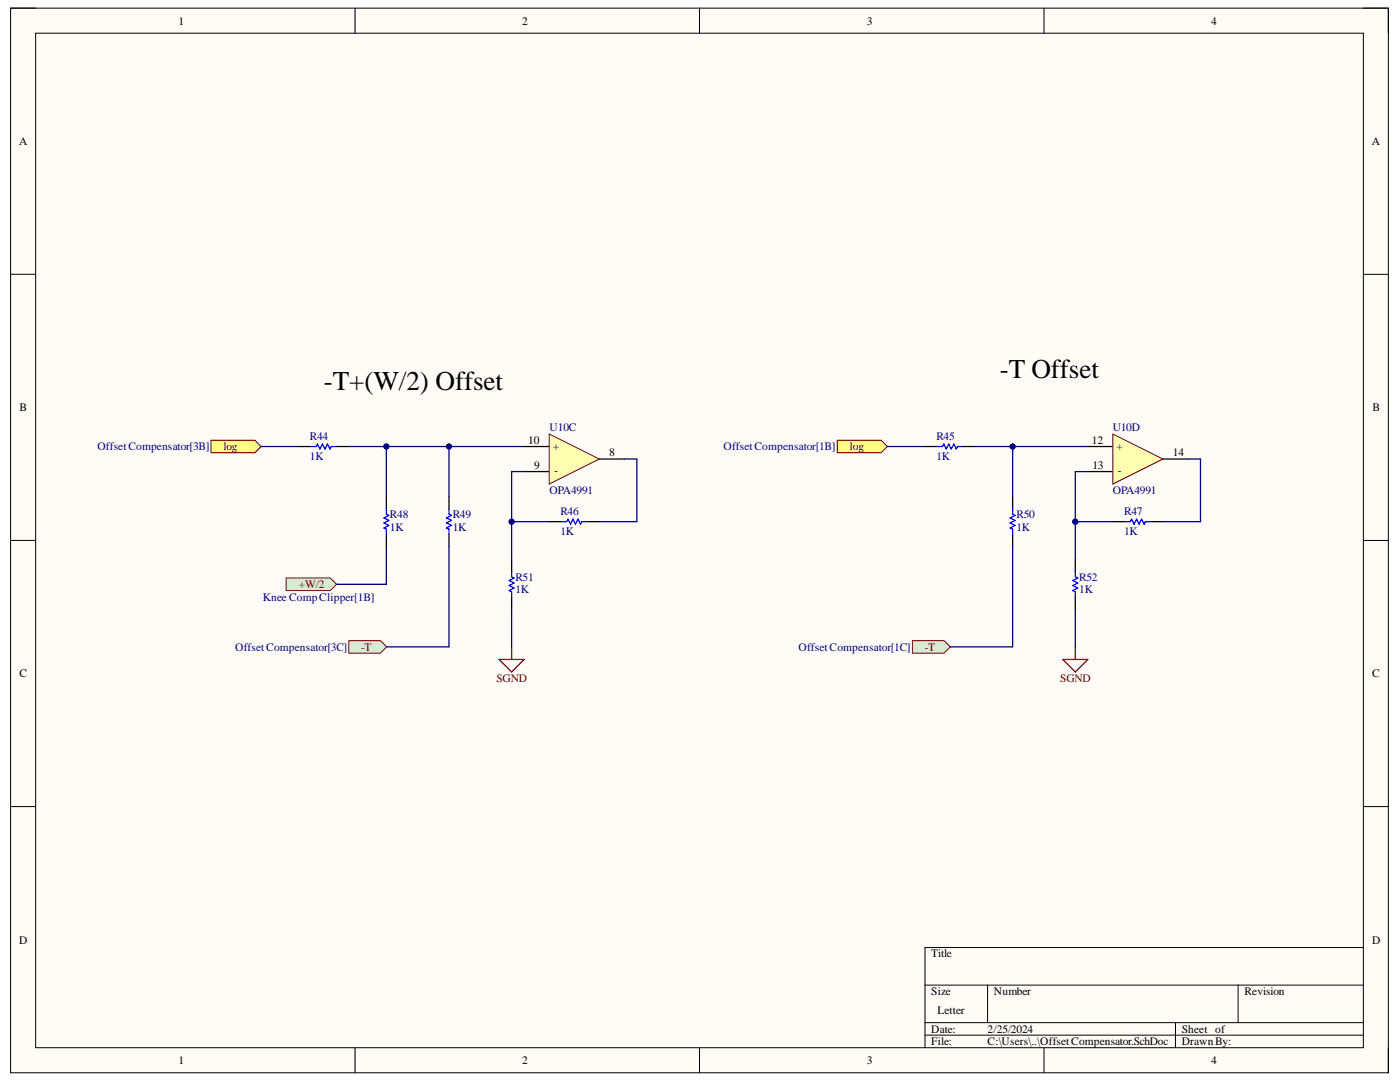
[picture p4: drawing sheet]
<svg xmlns="http://www.w3.org/2000/svg" width="279mm" height="216mm" viewBox="0 0 279 216" stroke-linecap="round" stroke-linejoin="round" font-family="sans-serif">
<path d="M2.1 1.6h275v212.5h-275z" fill-rule="evenodd" fill="#fffcf8"/>
<path d="M2.1 1.6h275v212.5h-275z" fill="none" stroke="#000" stroke-width=".2"/>
<path d="M7.1 6.6h265v202.5h-265z" fill-rule="evenodd" fill="#fffcf8"/>
<g fill="none" stroke="#000" stroke-width=".2">
<path d="M2.1 1.6h5M7.1 6.6h265v202.5h-265zM70.9 1.6v5M139.6 1.6v5M208.3 1.6v5M272.1 1.6h5v5M2.1 54.7h5M272.1 54.7h5M2.1 107.8h5M272.1 107.8h5M2.1 160.9h5M272.1 160.9h5"/>
<path d="M184.6 196.6h87.5M197.1 196.6v7.5M247.1 196.6v7.5M272.1 189.1h-87.5v20M70.9 209.1v5M139.6 209.1v5M184.6 204.1h87.5M184.6 206.6h87.5M208.3 209.1v5M234.6 204.1v5M277.1 209.1v5"/>
</g>
<path d="M59.6 89.1h2.5M67.1 89.1h2.5M89.6 99.1v2.5M89.6 106.6v2.5M102.1 111.6v2.5M102.1 119.1v2.5M109.6 104.1h2.5M117.1 104.1h2.5" fill="none" stroke="#000" stroke-width=".25"/>
<path d="M62.1 89.1h1l.3-.5 .5 1 .5-1 .5 1 .5-1 .5 1 .2-.5h1M89.6 101.6v1l.5 .2-1 .5 1 .5-1 .5 1 .5-1 .5 .5 .3v1M102.1 114.1v1l.5 .2-1 .5 1 .5-1 .5 1 .5-1 .5 .5 .3v1M112.1 104.1h1l.3-.5 .5 1 .5-1 .5 1 .4-1 .6 1 .2-.5h1" fill="none" stroke="#00f" stroke-width=".25"/>
<path d="M99.6 131.6h5l-2.5 2.5zM102.1 129.1v2.5" fill="none" stroke="#800000" stroke-width=".25"/>
<path d="M42.1 87.8h8.8l1.2 1.3-1.2 1.2h-8.8z" fill-rule="evenodd" fill="#ffff80"/>
<path d="M42.1 87.8h8.8l1.2 1.3-1.2 1.2h-8.8z" fill="none" stroke="#800000" stroke-width=".2"/>
<path d="M69.6 127.8h6.3l1.3 1.3-1.3 1.2h-6.3z" fill-rule="evenodd" fill="#d9ead3"/>
<path d="M69.6 127.8h6.3l1.3 1.3-1.3 1.2h-6.3z" fill="none" stroke="#800000" stroke-width=".2"/>
<path d="M77.1 99.1v2.5M77.1 106.6v2.5" fill="none" stroke="#000" stroke-width=".25"/>
<path d="M77.1 101.6v1l.5 .2-1 .5 1 .5-1 .5 1 .5-1 .5 .5 .3v1" fill="none" stroke="#00f" stroke-width=".25"/>
<path d="M57.1 115.3h8.8l1.3 1.3-1.3 1.2h-8.8z" fill-rule="evenodd" fill="#d9ead3"/>
<path d="M57.1 115.3h8.8l1.3 1.3-1.3 1.2h-8.8z" fill="none" stroke="#800000" stroke-width=".2"/>
<path d="M184.6 89.1h2.5M192.1 89.1h2.5M202.1 99.1v2.5M202.1 106.6v2.5M214.6 111.6v2.5M214.6 119.1v2.5M222.1 104.1h2.5M229.6 104.1h2.5" fill="none" stroke="#000" stroke-width=".25"/>
<path d="M187.1 89.1h1l.2-.5 .5 1 .5-1 .5 1 .5-1 .5 1 .3-.5h1M202.1 101.6v1l.5 .2-1 .5 1 .5-1 .5 1 .5-1 .5 .5 .3v1M214.6 114.1v1l.5 .2-1 .5 1 .5-1 .5 1 .5-1 .5 .5 .3v1M224.6 104.1h1l.2-.5 .5 1 .5-1 .5 1 .5-1 .5 1 .3-.5h1" fill="none" stroke="#00f" stroke-width=".25"/>
<path d="M212.1 131.6h5l-2.5 2.5zM214.6 129.1v2.5" fill="none" stroke="#800000" stroke-width=".25"/>
<path d="M167.1 87.9h8.8l1.2 1.2-1.2 1.2h-8.8z" fill-rule="evenodd" fill="#ffff80"/>
<path d="M167.1 87.9h8.8l1.2 1.2-1.2 1.2h-8.8z" fill="none" stroke="#800000" stroke-width=".2"/>
<path d="M182.1 127.8h6.3l1.3 1.3-1.3 1.2h-6.3z" fill-rule="evenodd" fill="#d9ead3"/>
<path d="M182.1 127.8h6.3l1.3 1.3-1.3 1.2h-6.3z" fill="none" stroke="#800000" stroke-width=".2"/>
<path d="M217.1 89.1h5M217.1 94.1h5M232.1 91.6h5" fill="none" stroke="#000" stroke-width=".25"/>
<path d="M222.1 86.6l10 5-10 5z" fill="#ffffb0"/>
<path d="M222.1 86.6l10 5-10 5z" fill="none" stroke="#800000" stroke-width=".2"/>
<path d="M104.6 89.1h5M104.6 94.1h5M119.6 91.6h5" fill="none" stroke="#000" stroke-width=".25"/>
<path d="M109.6 86.6l10 5-10 5z" fill="#ffffb0"/>
<path d="M109.6 86.6l10 5-10 5z" fill="none" stroke="#800000" stroke-width=".2"/>
<path d="M102.1 104.1h7.5" fill="none" stroke="#000080" stroke-width=".25"/>
<circle cx="102.1" cy="104.1" r=".5" fill="#000080"/>
<circle cx="102.1" cy="104.1" r=".5" fill="none" stroke="#000080" stroke-width=".2"/>
<path d="M52.1 89.1h7.5M77.1 89.1v10M124.6 91.6h2.5v12.5h-7.5M77.1 109.1v7.5h-9.9M89.6 109.1v20h-12.4M102.1 121.6v7.5" fill="none" stroke="#000080" stroke-width=".25"/>
<circle cx="77.1" cy="89.1" r=".5" fill="#000080"/>
<circle cx="77.1" cy="89.1" r=".5" fill="none" stroke="#000080" stroke-width=".2"/>
<path d="M89.6 89.1v10" fill="none" stroke="#000080" stroke-width=".25"/>
<circle cx="89.6" cy="89.1" r=".5" fill="#000080"/>
<circle cx="89.6" cy="89.1" r=".5" fill="none" stroke="#000080" stroke-width=".2"/>
<path d="M214.6 104.1h7.5" fill="none" stroke="#000080" stroke-width=".25"/>
<circle cx="214.6" cy="104.1" r=".5" fill="#000080"/>
<circle cx="214.6" cy="104.1" r=".5" fill="none" stroke="#000080" stroke-width=".2"/>
<path d="M177.1 89.1h7.5M202.1 89.1v10M237.1 91.6h2.5v12.5h-7.5M202.1 109.1v20h-12.4M214.6 121.6v7.5" fill="none" stroke="#000080" stroke-width=".25"/>
<circle cx="202.1" cy="89.1" r=".5" fill="#000080"/>
<circle cx="202.1" cy="89.1" r=".5" fill="none" stroke="#000080" stroke-width=".2"/>
<path d="M69.6 89.1h35" fill="none" stroke="#000080" stroke-width=".25"/>
<circle cx="77.1" cy="89.1" r=".5" fill="#000080"/>
<circle cx="77.1" cy="89.1" r=".5" fill="none" stroke="#000080" stroke-width=".2"/>
<circle cx="89.6" cy="89.1" r=".5" fill="#000080"/>
<circle cx="89.6" cy="89.1" r=".5" fill="none" stroke="#000080" stroke-width=".2"/>
<path d="M104.6 94.1h-2.5v17.5" fill="none" stroke="#000080" stroke-width=".25"/>
<circle cx="102.1" cy="104.1" r=".5" fill="#000080"/>
<circle cx="102.1" cy="104.1" r=".5" fill="none" stroke="#000080" stroke-width=".2"/>
<path d="M194.6 89.1h22.5" fill="none" stroke="#000080" stroke-width=".25"/>
<circle cx="202.1" cy="89.1" r=".5" fill="#000080"/>
<circle cx="202.1" cy="89.1" r=".5" fill="none" stroke="#000080" stroke-width=".2"/>
<path d="M217.1 94.1h-2.5v17.5" fill="none" stroke="#000080" stroke-width=".25"/>
<circle cx="214.6" cy="104.1" r=".5" fill="#000080"/>
<circle cx="214.6" cy="104.1" r=".5" fill="none" stroke="#000080" stroke-width=".2"/>
<g font-size="5.4">
<text x="64.6" y="77.9">-T+(W/2) Offset</text>
<text x="199.6" y="75.4">-T Offset</text>
</g>
<g font-size="2.3">
<text x="35.6" y="4.9">1</text>
<text x="104.2" y="4.9">2</text>
<text x="173" y="4.9">3</text>
<text x="241.7" y="4.9">4</text>
<text x="3.8" y="28.9">A</text>
<text x="273.7" y="28.9">A</text>
<text x="3.9" y="82">B</text>
<text x="273.9" y="82">B</text>
<text x="105.4" y="88.6">10</text>
<text x="217.9" y="88.6">12</text>
<text x="106.6" y="93.6">9</text>
<text x="110.6" y="94.6">-</text>
<text x="121.6" y="91.1">8</text>
<text x="218" y="93.6">13</text>
<text x="223.1" y="94.6">-</text>
<text x="234.1" y="91.1">14</text>
<text x="3.9" y="135.2">C</text>
<text x="273.8" y="135.2">C</text>
<text x="3.8" y="188.3">D</text>
<text x="185.9" y="191.1">Title</text>
<text x="273.8" y="188.3">D</text>
<text x="185.9" y="198.6">Size</text>
<text x="187.1" y="202.3">Letter</text>
<text x="198.4" y="198.6">Number</text>
<text x="248.4" y="198.6">Revision</text>
<text x="185.9" y="206">Date:</text>
<text x="185.9" y="208.6">File:</text>
<text x="197.1" y="206">2/25/2024</text>
<text x="197.1" y="208.6">C:\Users\..\OffsetCompensator.SchDoc</text>
<text x="235.8" y="206">Sheet of</text>
<text x="235.8" y="208.6">DrawnBy:</text>
<text x="35.6" y="212.3">1</text>
<text x="104.2" y="212.3">2</text>
<text x="173" y="212.3">3</text>
<text x="241.7" y="212.3">4</text>
</g>
<g font-size="2.3" fill="#000080">
<text x="19.5" y="89.8">OffsetCompensator[3B]</text>
<text x="61.8" y="87.9">R44</text>
<text x="109.6" y="86.1">U10C</text>
<text x="110.3" y="89.8">+</text>
<text x="144.4" y="89.8">OffsetCompensator[1B]</text>
<text x="186.9" y="87.9">R45</text>
<text x="222.1" y="86.1">U10D</text>
<text x="222.8" y="89.8">+</text>
<text x="61.8" y="91.8">1K</text>
<text x="186.9" y="91.8">1K</text>
<text x="109.6" y="98.6">OPA4991</text>
<text x="222.1" y="98.6">OPA4991</text>
<text x="77.8" y="105.9">1K</text>
<text x="77.8" y="103.3">R48</text>
<text x="90.3" y="105.9">1K</text>
<text x="90.3" y="103.3">R49</text>
<text x="111.8" y="106.8">1K</text>
<text x="111.8" y="102.8">R46</text>
<text x="202.9" y="105.9">1K</text>
<text x="202.9" y="103.3">R50</text>
<text x="224.3" y="106.8">1K</text>
<text x="224.3" y="102.8">R47</text>
<text x="52.4" y="119.8">Knee CompClipper[1B]</text>
<text x="102.9" y="118.3">1K</text>
<text x="102.9" y="115.9">R51</text>
<text x="215.4" y="118.3">1K</text>
<text x="215.4" y="115.9">R52</text>
<text x="46.9" y="129.8">OffsetCompensator[3C]</text>
<text x="159.4" y="129.8">OffsetCompensator[1C]</text>
</g>
<g font-size="2.3" fill="#800000">
<text x="44.6" y="89.8">log</text>
<text x="169.6" y="89.8">log</text>
<text x="59.6" y="117.3">+W/2</text>
<text x="72.1" y="129.8">-T</text>
<text x="184.6" y="129.8">-T</text>
<text x="99.1" y="136.1">SGND</text>
<text x="211.6" y="136.1">SGND</text>
</g>
</svg>
